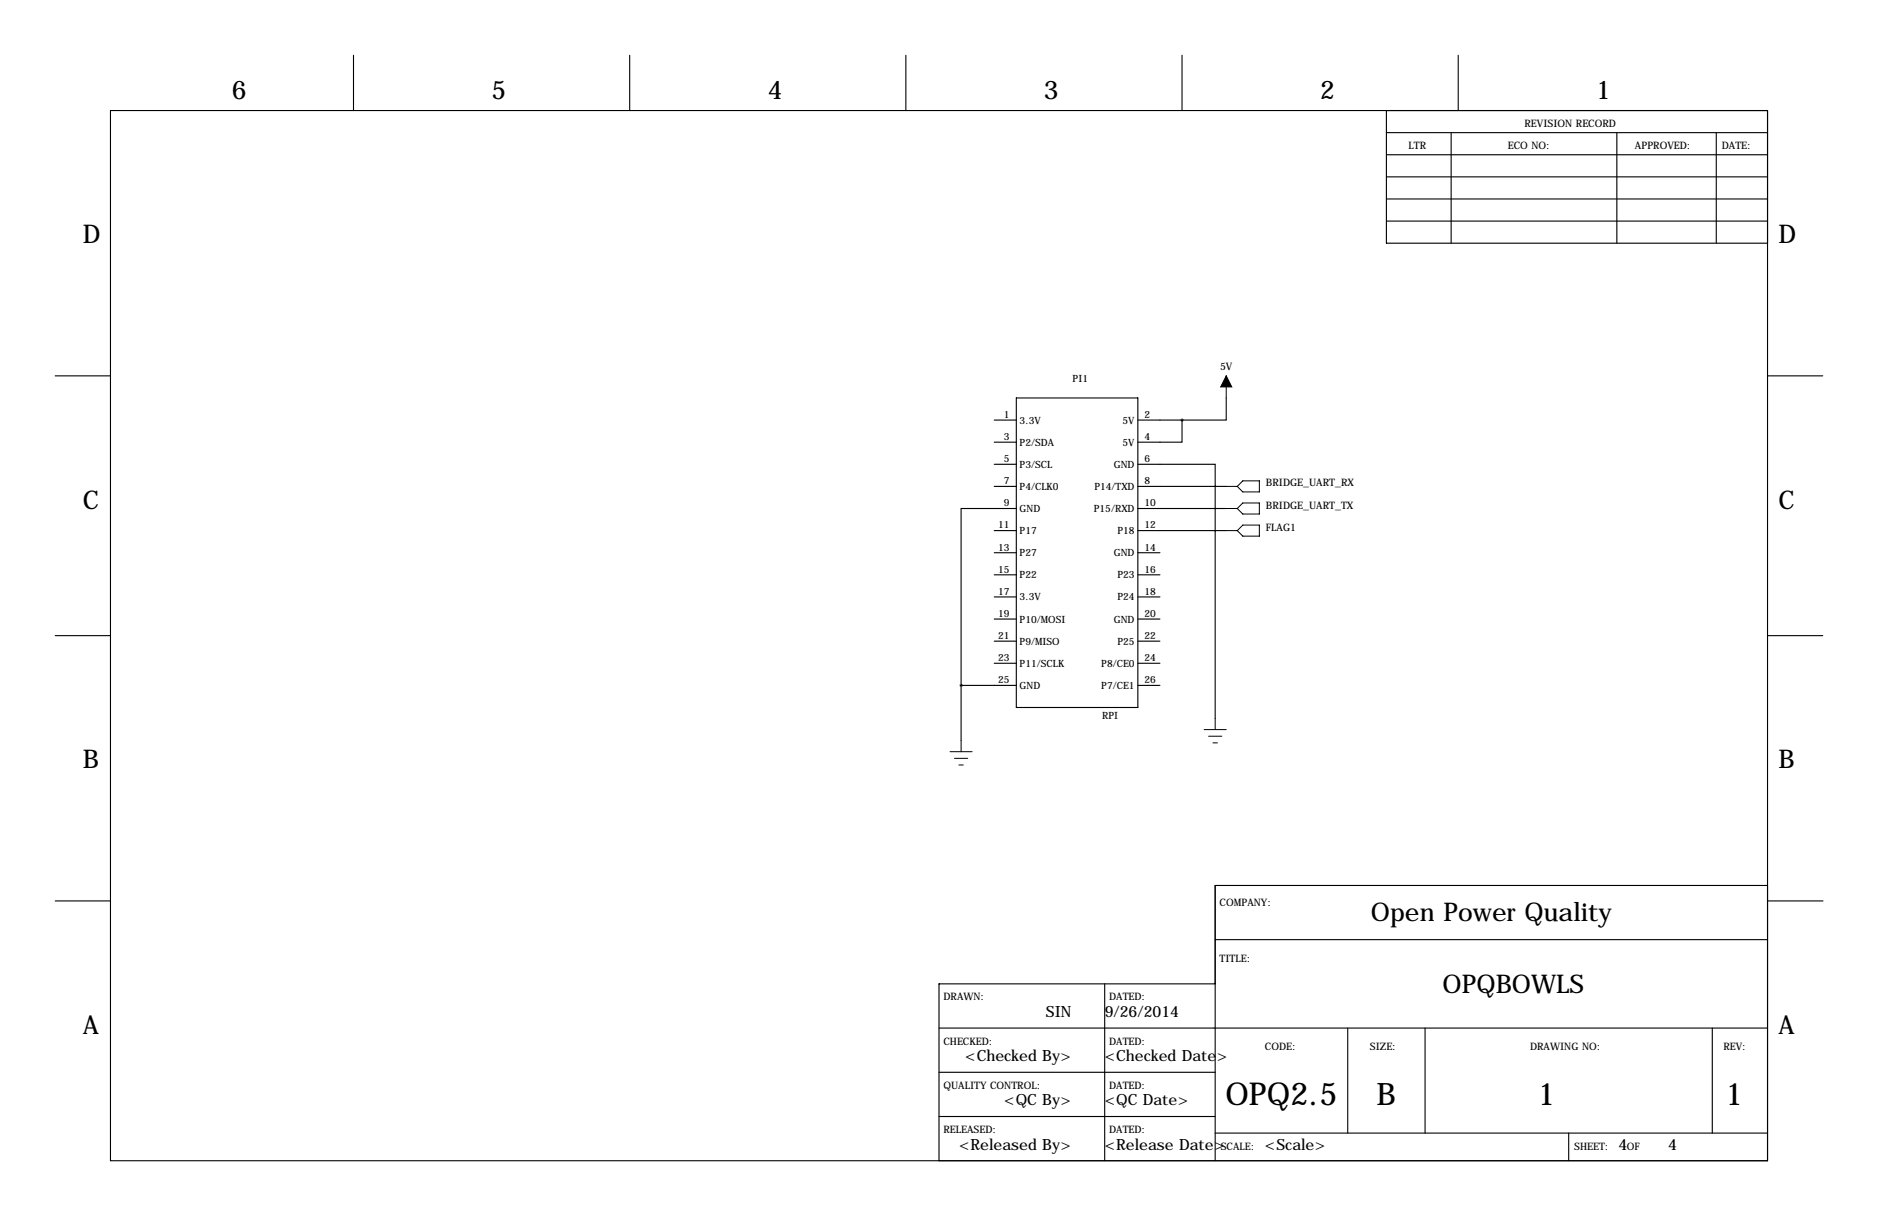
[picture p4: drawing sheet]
<svg xmlns="http://www.w3.org/2000/svg" width="432mm" height="279mm" viewBox="0 0 432 279" stroke-linecap="round" stroke-linejoin="round" font-family="sans-serif">
<g fill="none" stroke="#000" stroke-width=".25">
<path d="M81.3 12.7v12.7M144.8 12.7v12.7M208.3 12.7v12.7M271.8 12.7v12.7M335.3 12.7v12.7M25.4 25.4h381v241.3h-381zM318.8 30.5h87.6M318.8 35.6h87.6M318.8 25.4v30.5h87.6M333.7 30.5v25.4M371.8 30.5v25.4M394.6 30.5v25.4"/>
<path d="M318.8 45.7h87.6M318.8 50.8h87.6M318.8 40.6h87.6M12.7 86.4h12.7M228.6 96.5h5.1M233.7 91.4h27.9v71.2h-27.9zM261.6 96.5h10.2M271.8 96.5v5.1h-10.2M281.9 91.4v5.1h-10.1M406.4 86.4h12.7M228.6 101.6h5.1M228.6 106.7h5.1"/>
<path d="M228.6 111.8h5.1M233.7 116.8h-12.7v40.7M261.6 106.7h17.8v58.4M261.6 111.8h20.3M261.6 116.8h20.3M228.6 121.9h5.1M228.6 127h5.1M228.6 132.1h5.1M228.6 137.2h5.1M261.6 121.9h20.3M261.6 127h5.1M261.6 132.1h5.1"/>
<path d="M261.6 137.2h5.1M12.7 146h12.7M221 157.5h12.7M221 157.5v12.7M228.6 142.2h5.1M228.6 147.3h5.1M228.6 152.4h5.1M261.6 142.2h5.1M261.6 147.3h5.1M261.6 152.4h5.1M261.6 157.5h5.1M406.4 146h12.7"/>
<path d="M12.7 207h12.7M279.4 215.9h127M406.4 203.5h-127v63.2M406.5 207h12.7M215.9 236.2h190.5M254 226.1v40.6M279.4 226.1h-63.5v40.6M309.9 236.2v24.1M327.7 236.2v24.1M393.7 236.2v24.1M215.9 246.4h63.5M215.9 256.5h63.5"/>
<path d="M279.4 260.3h127M360.7 260.3v6.4"/>
</g>
<g fill="none" stroke="#000" stroke-width=".23">
<path d="M281.9 86.4v5M281.9 111.8h2.6M281.9 116.8h2.6M285.8 110.5h3.8v2.5h-3.8l-1.3-1.2zM285.8 115.6h3.8v2.5h-3.8l-1.3-1.3zM281.9 121.9h2.6M285.8 120.7h3.8v2.5h-3.8l-1.3-1.3zM218.4 172.7h5.1M219.5 174.2h3M220.5 175.8h1M221 170.2v2.5M276.9 167.6h5"/>
<path d="M277.9 169.2h3M278.9 170.7h1M279.4 165.1v2.5"/>
</g>
<path d="M281.9 86.4l1.3 2.5h-2.5z" fill="#000" stroke="#000" stroke-width=".23"/>
<text font-size="7.3" x="281.8" y="254">OPQ2.5</text>
<g font-size="7.1">
<text x="316.5" y="254">B</text>
<text x="353.6" y="254">1</text>
<text x="396.7" y="254">1</text>
</g>
<g font-size="5.9">
<text x="53.3" y="22.9">6</text>
<text x="113" y="22.9">5</text>
<text x="176.5" y="22.9">4</text>
<text x="240" y="22.9">3</text>
<text x="303.5" y="22.9">2</text>
<text x="367" y="22.9">1</text>
<text x="19" y="55.9">D</text>
<text x="408.9" y="55.9">D</text>
<text x="19" y="116.8">C</text>
<text x="408.9" y="116.8">C</text>
<text x="19" y="176.5">B</text>
<text x="408.9" y="176.5">B</text>
<text x="315.2" y="211.6">Open Power Quality</text>
<text x="331.7" y="228.1">OPQBOWLS</text>
<text x="19" y="237.5">A</text>
<text x="408.9" y="237.5">A</text>
</g>
<g font-size="3.6">
<text x="240.5" y="233.7">SIN</text>
<text x="254" y="233.7">9/26/2014</text>
<text x="221.9" y="243.8">&lt;Checked By&gt;</text>
<text x="254" y="243.8">&lt;Checked Date&gt;</text>
<text x="230.9" y="254">&lt;QC By&gt;</text>
<text x="254" y="254">&lt;QC Date&gt;</text>
<text x="220.5" y="264.1">&lt;Released By&gt;</text>
<text x="254" y="264.1">&lt;Release Date&gt;</text>
<text x="290.8" y="264.1">&lt;Scale&gt;</text>
<text x="372.1" y="264.1">4</text>
<text x="383.5" y="264.1">4</text>
</g>
<g font-size="2.4">
<text x="350.5" y="29.2">REVISION RECORD</text>
<text x="323.8" y="34.3">LTR</text>
<text x="346.7" y="34.3">ECO NO:</text>
<text x="375.9" y="34.3">APPROVED:</text>
<text x="395.9" y="34.3">DATE:</text>
<text x="280.5" y="85.1">5V</text>
<text x="291.1" y="111.8">BRIDGE_UART_RX</text>
<text x="291.1" y="116.8">BRIDGE_UART_TX</text>
<text x="291.1" y="121.9">FLAG1</text>
<text x="280.4" y="208.3">COMPANY:</text>
<text x="280.4" y="221">TITLE:</text>
<text x="216.9" y="229.9">DRAWN:</text>
<text x="255" y="229.9">DATED:</text>
<text x="216.9" y="240">CHECKED:</text>
<text x="255" y="240">DATED:</text>
<text x="290.8" y="241.3">CODE:</text>
<text x="315" y="241.3">SIZE:</text>
<text x="351.8" y="241.3">DRAWING NO:</text>
<text x="396.2" y="241.3">REV:</text>
<text x="216.9" y="250.2">QUALITY CONTROL:</text>
<text x="255" y="250.2">DATED:</text>
<text x="216.9" y="260.3">RELEASED:</text>
<text x="255" y="260.3">DATED:</text>
<text x="280.7" y="264.2">SCALE:</text>
<text x="361.9" y="264.2">SHEET:</text>
<text x="374" y="264.2">OF</text>
</g>
<g font-size="2.3">
<text x="246.6" y="87.9">PI1</text>
<text x="230.8" y="96">1</text>
<text x="230.8" y="101.1">3</text>
<text x="234.4" y="97.3">3.3V</text>
<text x="258.1" y="97.3">5V</text>
<text x="263.1" y="96">2</text>
<text x="263.1" y="101.1">4</text>
<text x="230.8" y="106.2">5</text>
<text x="234.4" y="102.4">P2/SDA</text>
<text x="234.4" y="107.5">P3/SCL</text>
<text x="256.1" y="107.5">GND</text>
<text x="258.1" y="102.4">5V</text>
<text x="263.1" y="106.2">6</text>
<text x="230.8" y="111.3">7</text>
<text x="234.4" y="112.6">P4/CLK0</text>
<text x="251.6" y="112.6">P14/TXD</text>
<text x="263.1" y="111.3">8</text>
<text x="230.8" y="116.3">9</text>
<text x="234.4" y="117.6">GND</text>
<text x="251.5" y="117.6">P15/RXD</text>
<text x="263.1" y="116.3">10</text>
<text x="229.5" y="121.4">11</text>
<text x="234.4" y="122.7">P17</text>
<text x="256.9" y="122.7">P18</text>
<text x="263.1" y="121.4">12</text>
<text x="229.5" y="126.5">13</text>
<text x="229.5" y="131.6">15</text>
<text x="234.4" y="127.8">P27</text>
<text x="256.1" y="127.8">GND</text>
<text x="263.1" y="126.5">14</text>
<text x="263.1" y="131.6">16</text>
<text x="229.5" y="136.7">17</text>
<text x="234.4" y="132.9">P22</text>
<text x="234.4" y="138">3.3V</text>
<text x="256.9" y="132.9">P23</text>
<text x="256.9" y="138">P24</text>
<text x="263.1" y="136.7">18</text>
<text x="229.5" y="141.7">19</text>
<text x="234.4" y="143">P10/MOSI</text>
<text x="256.1" y="143">GND</text>
<text x="263.1" y="141.7">20</text>
<text x="229.5" y="146.8">21</text>
<text x="234.4" y="148.1">P9/MISO</text>
<text x="256.9" y="148.1">P25</text>
<text x="263.1" y="146.8">22</text>
<text x="229.5" y="151.9">23</text>
<text x="234.4" y="153.2">P11/SCLK</text>
<text x="253.2" y="153.2">P8/CE0</text>
<text x="263.1" y="151.9">24</text>
<text x="229.5" y="157">25</text>
<text x="234.4" y="158.3">GND</text>
<text x="253.2" y="158.3">P7/CE1</text>
<text x="263.1" y="157">26</text>
<text x="253.4" y="165.2">RPI</text>
</g>
</svg>
